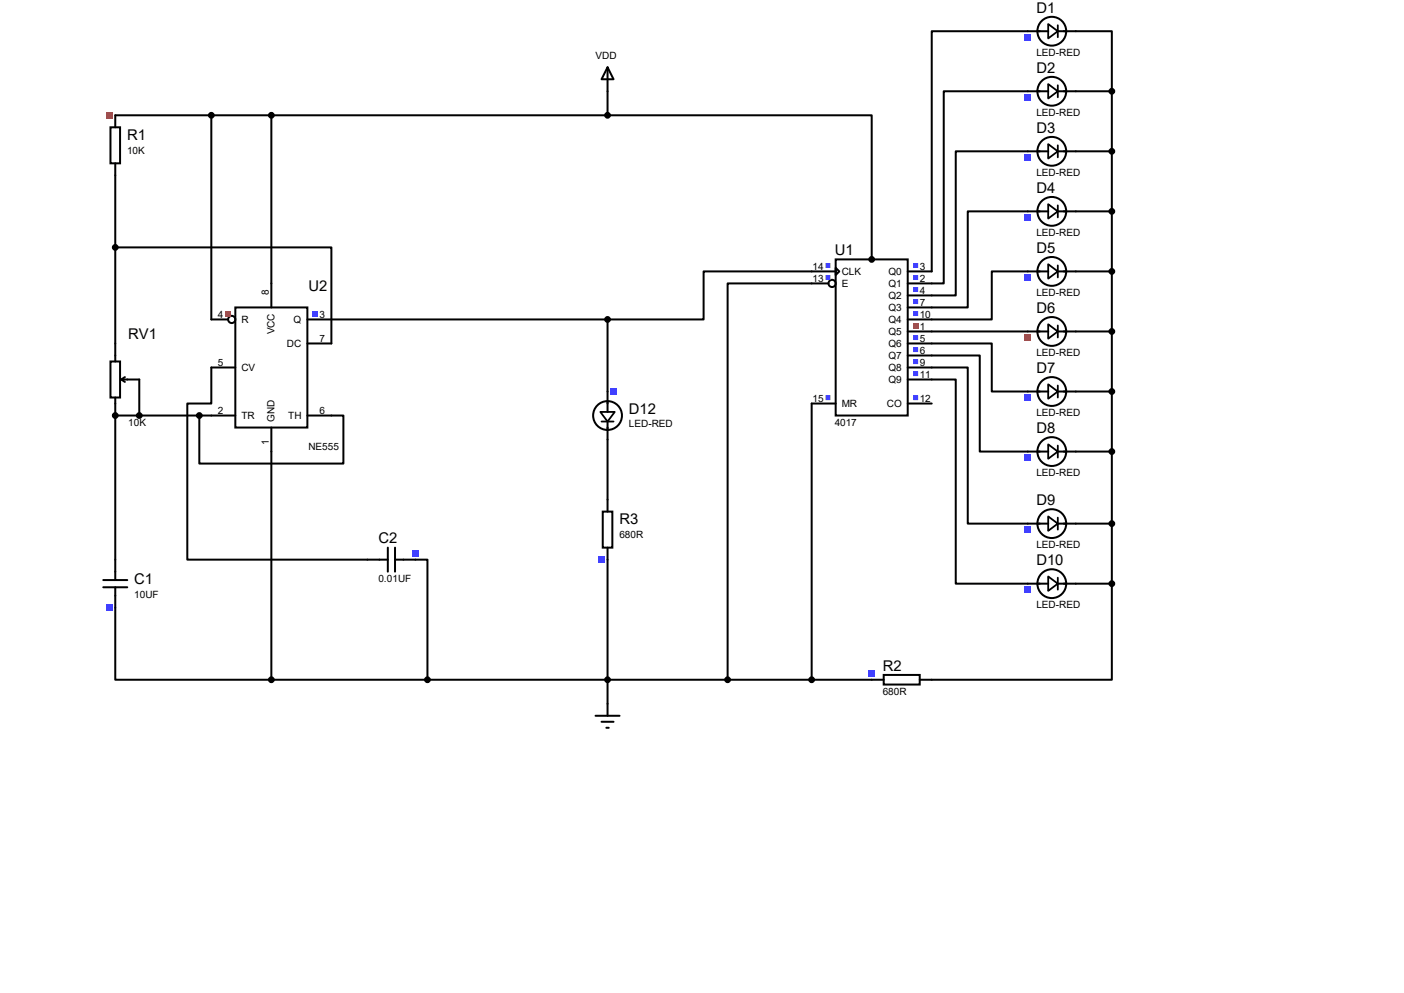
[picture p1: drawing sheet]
<svg xmlns="http://www.w3.org/2000/svg" width="297mm" height="210mm" viewBox="0 0 297 210" stroke-linecap="round" stroke-linejoin="round" font-family="sans-serif">
<g fill="none" stroke="#000" stroke-width=".42">
<path d="M128.5 19.3v5.1M217.4 6.6h-20.3v50.8h-5.1M217.4 19.3h-17.8v40.6h-7.6M227.6 6.6h7.6v12.7M227.6 19.3h7.6M235.2 19.3v104.1M24.4 37.1v35.5M24.4 24.4h104.1M44.7 24.4v43.2M57.4 24.4v35.5M128.5 24.4h55.9v30.5M217.4 32h-15.2v30.5h-10.2"/>
<path d="M227.6 32h7.6M24.4 52.3h45.7v20.3M175.3 59.9h-21.4v83.9M176.8 54.9h15.2v33h-15.2zM176.8 56.6l.7 .8-.7 .8zM176.8 57.4h-28v10.2h-20.3M217.4 44.7h-12.7v20.3h-12.7M217.4 57.4h-7.6v10.2h-17.8M227.6 44.7h7.6M227.6 57.4h7.6M44.7 77.7v7.6h-5.1v33.1h38.1M70.1 67.6h58.4"/>
<path d="M128.5 67.6v15.2M192 72.6h17.8v10.2h7.6M192 75.2h15.3v20.3h10.1M192 77.7h12.7v33h12.7M192 70.1h25.4M227.6 70.1h7.6M29.5 80.3v7.6M42.2 87.9v10.1h30.4v-10.1h-2.5M44.7 87.9h-20.3v30.5M57.4 95.5v48.3M128.5 93v12.7M176.8 85.3h-5.1v58.5"/>
<path d="M192 80.3h10.2v43.1h15.2M192 85.3h5.1M227.6 82.8h7.6M227.6 95.5h7.6M87.9 118.4h2.5v25.4M128.5 118.4v30.4M227.6 110.7h7.6M24.4 128.5v15.3h33M227.6 123.4h7.6M235.2 123.4v20.4h-38.1M57.4 143.8h127"/>
<circle cx="176" cy="59.9" r=".76"/>
</g>
<circle cx="24.4" cy="87.9" r=".21" fill="#000"/>
<path d="M174.6 55.6h1.1v1.1h-1.1zM174.6 58.2h1.1v1h-1.1zM174.6 83.6h1.1v1h-1.1zM193.2 83.6h1v1h-1zM193.2 55.6h1v1.1h-1zM193.2 58.2h1v1h-1zM193.2 60.7h1v1.1h-1zM193.2 63.2h1v1.1h-1zM193.2 65.8h1v1h-1z" fill-rule="evenodd" fill="#4040ff"/>
<path d="M193.2 68.3h1v1.1h-1z" fill="#ff4040"/>
<path d="M193.2 70.9h1v1h-1zM193.2 73.4h1v1.1h-1zM193.2 75.9h1v1.1h-1zM193.2 78.5h1v1h-1z" fill-rule="evenodd" fill="#4040ff"/>
<g fill="none" stroke="#000" stroke-width=".42">
<path d="M217.4 6.6h4.3M223.8 6.6h3.8"/>
<circle cx="222.5" cy="6.6" r="3"/>
</g>
<path d="M221.7 5.1l2.1 1.5-2.1 1.5zM223.8 5.3v2.6" fill="none" stroke="#000" stroke-width=".38"/>
<path d="M216.8 7.2h1.3v1.4h-1.3z" fill="#4040ff"/>
<g fill="none" stroke="#000" stroke-width=".42">
<path d="M217.4 19.3h4.3M223.8 19.3h3.8"/>
<circle cx="222.5" cy="19.3" r="3"/>
</g>
<path d="M221.7 17.8l2.1 1.5-2.1 1.5zM223.8 18v2.6" fill="none" stroke="#000" stroke-width=".38"/>
<path d="M216.8 19.9h1.3v1.4h-1.3z" fill="#4040ff"/>
<g fill="none" stroke="#000" stroke-width=".42">
<path d="M217.4 32h4.3M223.8 32h3.8"/>
<circle cx="222.5" cy="32" r="3"/>
</g>
<path d="M221.7 30.5l2.1 1.5-2.1 1.5zM223.8 30.7v2.6" fill="none" stroke="#000" stroke-width=".38"/>
<path d="M216.8 32.6h1.3v1.4h-1.3z" fill="#4040ff"/>
<g fill="none" stroke="#000" stroke-width=".42">
<path d="M217.4 44.7h4.3M223.8 44.7h3.8"/>
<circle cx="222.5" cy="44.7" r="3"/>
</g>
<path d="M221.7 43.2l2.1 1.5-2.1 1.5zM223.8 43.4v2.6" fill="none" stroke="#000" stroke-width=".38"/>
<path d="M216.8 45.3h1.3v1.4h-1.3z" fill="#4040ff"/>
<g fill="none" stroke="#000" stroke-width=".42">
<path d="M217.4 57.4h4.3M223.8 57.4h3.8"/>
<circle cx="222.5" cy="57.4" r="3"/>
</g>
<path d="M221.7 55.9l2.1 1.5-2.1 1.5zM223.8 56.1v2.6" fill="none" stroke="#000" stroke-width=".38"/>
<path d="M216.8 58h1.3v1.4h-1.3z" fill="#4040ff"/>
<g fill="none" stroke="#000" stroke-width=".42">
<path d="M217.4 70.1h4.3M223.8 70.1h3.8"/>
<circle cx="222.5" cy="70.1" r="3"/>
</g>
<path d="M221.7 68.6l2.1 1.5-2.1 1.5zM223.8 68.8v2.6" fill="none" stroke="#000" stroke-width=".38"/>
<path d="M216.8 70.7h1.3v1.4h-1.3z" fill="#ff4040"/>
<g fill="none" stroke="#000" stroke-width=".42">
<path d="M217.4 82.8h4.3M223.8 82.8h3.8"/>
<circle cx="222.5" cy="82.8" r="3"/>
</g>
<path d="M221.7 81.3l2.1 1.5-2.1 1.5zM223.8 81.5v2.6" fill="none" stroke="#000" stroke-width=".38"/>
<path d="M216.8 83.4h1.3v1.4h-1.3z" fill="#4040ff"/>
<g fill="none" stroke="#000" stroke-width=".42">
<path d="M217.4 95.5h4.3M223.8 95.5h3.8"/>
<circle cx="222.5" cy="95.5" r="3"/>
</g>
<path d="M221.7 94l2.1 1.5-2.1 1.5zM223.8 94.2v2.6" fill="none" stroke="#000" stroke-width=".38"/>
<path d="M216.8 96.1h1.3v1.4h-1.3z" fill="#4040ff"/>
<g fill="none" stroke="#000" stroke-width=".42">
<path d="M217.4 110.7h4.3M223.8 110.7h3.8"/>
<circle cx="222.5" cy="110.7" r="3"/>
</g>
<path d="M221.7 109.2l2.1 1.5-2.1 1.6zM223.8 109.5v2.5" fill="none" stroke="#000" stroke-width=".38"/>
<path d="M216.8 111.4h1.3v1.3h-1.3z" fill="#4040ff"/>
<g fill="none" stroke="#000" stroke-width=".42">
<path d="M217.4 123.4h4.3M223.8 123.4h3.8"/>
<circle cx="222.5" cy="123.4" r="3"/>
</g>
<path d="M221.7 121.9l2.1 1.5-2.1 1.6zM223.8 122.2v2.5" fill="none" stroke="#000" stroke-width=".38"/>
<path d="M216.8 124.1h1.3v1.3h-1.3z" fill="#4040ff"/>
<g fill="#000" stroke="#000" stroke-width=".42">
<circle cx="235.2" cy="19.3" r=".51"/>
<circle cx="235.2" cy="32" r=".51"/>
<circle cx="235.2" cy="44.7" r=".51"/>
<circle cx="235.2" cy="57.4" r=".51"/>
<circle cx="235.2" cy="70.1" r=".51"/>
<circle cx="235.2" cy="82.8" r=".51"/>
<circle cx="235.2" cy="95.5" r=".51"/>
<circle cx="235.2" cy="110.7" r=".51"/>
<circle cx="235.2" cy="123.4" r=".51"/>
</g>
<g fill="none" stroke="#000" stroke-width=".42">
<path d="M57.4 59.9v5.1M44.7 67.6h3.6M44.7 77.7h5.1M49.8 65h15.2v25.4h-15.2zM65 67.6h5.1M65 72.6h5.1M44.7 87.9h5.1M57.4 90.4v5.1M65 87.9h5.1"/>
<circle cx="49" cy="67.6" r=".76"/>
</g>
<path d="M47.6 65.8h1.1v1h-1.1z" fill="#ff4040"/>
<path d="M66.2 65.8h1v1h-1z" fill="#4040ff"/>
<path d="M184.4 143.8h2.5M186.9 142.7h7.7v2.1h-7.7zM194.6 143.8h2.5" fill="none" stroke="#000" stroke-width=".42"/>
<path d="M183.8 141.9h1.3v1.3h-1.3z" fill="#4040ff"/>
<path d="M127.5 108.2h2v7.6h-2zM128.5 105.7v2.5M128.5 115.8v2.6" fill="none" stroke="#000" stroke-width=".42"/>
<path d="M126.6 117.7h1.3v1.3h-1.3z" fill="#4040ff"/>
<g fill="none" stroke="#000" stroke-width=".42">
<path d="M128.5 82.8v4.3M128.5 89.2v3.8"/>
<circle cx="128.5" cy="87.9" r="3"/>
</g>
<path d="M127 87.1h3l-1.5 2.1zM127.3 89.2h2.5" fill="none" stroke="#000" stroke-width=".38"/>
<path d="M129.2 82.2h1.3v1.3h-1.3z" fill="#4040ff"/>
<g fill="#000" stroke="#000" stroke-width=".42">
<circle cx="128.5" cy="67.6" r=".51"/>
<circle cx="153.9" cy="143.8" r=".51"/>
<circle cx="171.7" cy="143.8" r=".51"/>
</g>
<path d="M128.5 14.2l1.3 2.6h-2.5zM128.5 14.2v5.1M24.4 118.4v4.3M21.8 124.2h5.1M21.8 122.7h5.1M24.4 124.2v4.3" fill="none" stroke="#000" stroke-width=".42"/>
<path d="M22.5 127.9h1.3v1.3h-1.3z" fill="#4040ff"/>
<g fill="#000" stroke="#000" stroke-width=".42">
<circle cx="24.4" cy="87.9" r=".51"/>
<circle cx="29.5" cy="87.9" r=".51"/>
<circle cx="42.2" cy="87.9" r=".51"/>
<circle cx="57.4" cy="143.8" r=".51"/>
<circle cx="128.5" cy="143.8" r=".51"/>
</g>
<path d="M23.4 76.5h2v7.6h-2zM24.4 72.6v3.9M26.4 79.8l-.7 .5M24.4 84.1v3.8M25.7 80.3l.7 .5M25.7 80.3h3.8M77.7 118.4h4.3M82 115.8v5.1M83.6 115.8v5.1M83.6 118.4h4.3" fill="none" stroke="#000" stroke-width=".42"/>
<path d="M87.2 116.5h1.4v1.3h-1.4z" fill="#4040ff"/>
<g fill="#000" stroke="#000" stroke-width=".42">
<circle cx="57.4" cy="24.4" r=".51"/>
<circle cx="184.4" cy="54.9" r=".51"/>
<circle cx="90.4" cy="143.8" r=".51"/>
</g>
<path d="M23.4 26.9h2v7.6h-2zM24.4 24.4v2.5M24.4 34.5v2.6" fill="none" stroke="#000" stroke-width=".42"/>
<path d="M22.5 23.7h1.3v1.4h-1.3z" fill="#ff4040"/>
<g fill="#000" stroke="#000" stroke-width=".42">
<circle cx="44.7" cy="24.4" r=".51"/>
<circle cx="128.5" cy="24.4" r=".51"/>
<circle cx="24.4" cy="52.3" r=".51"/>
</g>
<path d="M126 151.4h5.1M127.3 152.7h2.5M128.3 153.9h.5M128.5 148.8v2.6" fill="none" stroke="#000" stroke-width=".42"/>
<g font-size="3.1">
<text x="219.2" y="2.7">D1</text>
<text x="219.2" y="15.4">D2</text>
<text x="26.9" y="29.5">R1</text>
<text x="219.2" y="28.1">D3</text>
<text x="219.2" y="40.8">D4</text>
<text x="176.6" y="54">U1</text>
<text x="219.2" y="53.5">D5</text>
<text x="65.2" y="61.6">U2</text>
<text x="27.1" y="71.8">RV1</text>
<text x="219.2" y="66.2">D6</text>
<text x="219.2" y="78.9">D7</text>
<text x="133.1" y="87.5">D12</text>
<text x="219.2" y="91.6">D8</text>
<text x="219.2" y="106.8">D9</text>
<text x="131" y="110.8">R3</text>
<text x="80.1" y="114.9">C2</text>
<text x="219.2" y="119.5">D10</text>
<text x="28.4" y="123.5">C1</text>
<text x="186.7" y="141.9">R2</text>
</g>
<g font-size="2.1">
<text x="219.2" y="11.8">LED-RED</text>
<text x="126" y="12.4">VDD</text>
<text x="219.2" y="24.5">LED-RED</text>
<text x="26.9" y="32.5">10K</text>
<text x="219.2" y="37.2">LED-RED</text>
<text x="219.2" y="49.9">LED-RED</text>
<text x="171.9" y="57">14</text>
<text x="171.9" y="59.6">13</text>
<text x="178.1" y="58.2">CLK</text>
<text x="188" y="58.2">Q0</text>
<text x="194.6" y="57">3</text>
<text x="194.6" y="59.6">2</text>
<text x="56.9" y="62.5" transform="rotate(-90 56.9 62.5)">8</text>
<text x="178.1" y="60.7">E</text>
<text x="188" y="60.7">Q1</text>
<text x="188" y="63.2">Q2</text>
<text x="188" y="65.8">Q3</text>
<text x="194.6" y="62.1">4</text>
<text x="194.6" y="64.6">7</text>
<text x="219.2" y="62.6">LED-RED</text>
<text x="46.1" y="67.2">4</text>
<text x="51.1" y="68.3">R</text>
<text x="58.1" y="70.7" transform="rotate(-90 58.1 70.7)">VCC</text>
<text x="62.1" y="68.3">Q</text>
<text x="67.6" y="67.2">3</text>
<text x="188" y="68.3">Q4</text>
<text x="188" y="70.9">Q5</text>
<text x="194.6" y="67.2">10</text>
<text x="194.6" y="69.7">1</text>
<text x="46.1" y="77.3">5</text>
<text x="60.7" y="73.4">DC</text>
<text x="67.6" y="72.3">7</text>
<text x="188" y="73.4">Q6</text>
<text x="188" y="75.9">Q7</text>
<text x="194.6" y="72.3">5</text>
<text x="194.6" y="74.8">6</text>
<text x="194.6" y="77.3">9</text>
<text x="219.2" y="75.3">LED-RED</text>
<text x="51.1" y="78.5">CV</text>
<text x="188" y="78.5">Q8</text>
<text x="188" y="81">Q9</text>
<text x="194.6" y="79.9">11</text>
<text x="46.1" y="87.5">2</text>
<text x="51.1" y="88.6">TR</text>
<text x="58.1" y="89.2" transform="rotate(-90 58.1 89.2)">GND</text>
<text x="61" y="88.6">TH</text>
<text x="67.6" y="87.5">6</text>
<text x="171.9" y="85">15</text>
<text x="178.1" y="86.1">MR</text>
<text x="187.6" y="86.1">CO</text>
<text x="194.6" y="85">12</text>
<text x="219.2" y="88">LED-RED</text>
<text x="27.1" y="90">10K</text>
<text x="56.9" y="94.1" transform="rotate(-90 56.9 94.1)">1</text>
<text x="65.2" y="95.1">NE555</text>
<text x="133.1" y="90.4">LED-RED</text>
<text x="176.6" y="90">4017</text>
<text x="219.2" y="100.7">LED-RED</text>
<text x="131" y="113.7">680R</text>
<text x="219.2" y="116">LED-RED</text>
<text x="80.1" y="123.1">0.01UF</text>
<text x="28.4" y="126.4">10UF</text>
<text x="219.2" y="128.7">LED-RED</text>
<text x="186.7" y="146.9">680R</text>
</g>
</svg>
